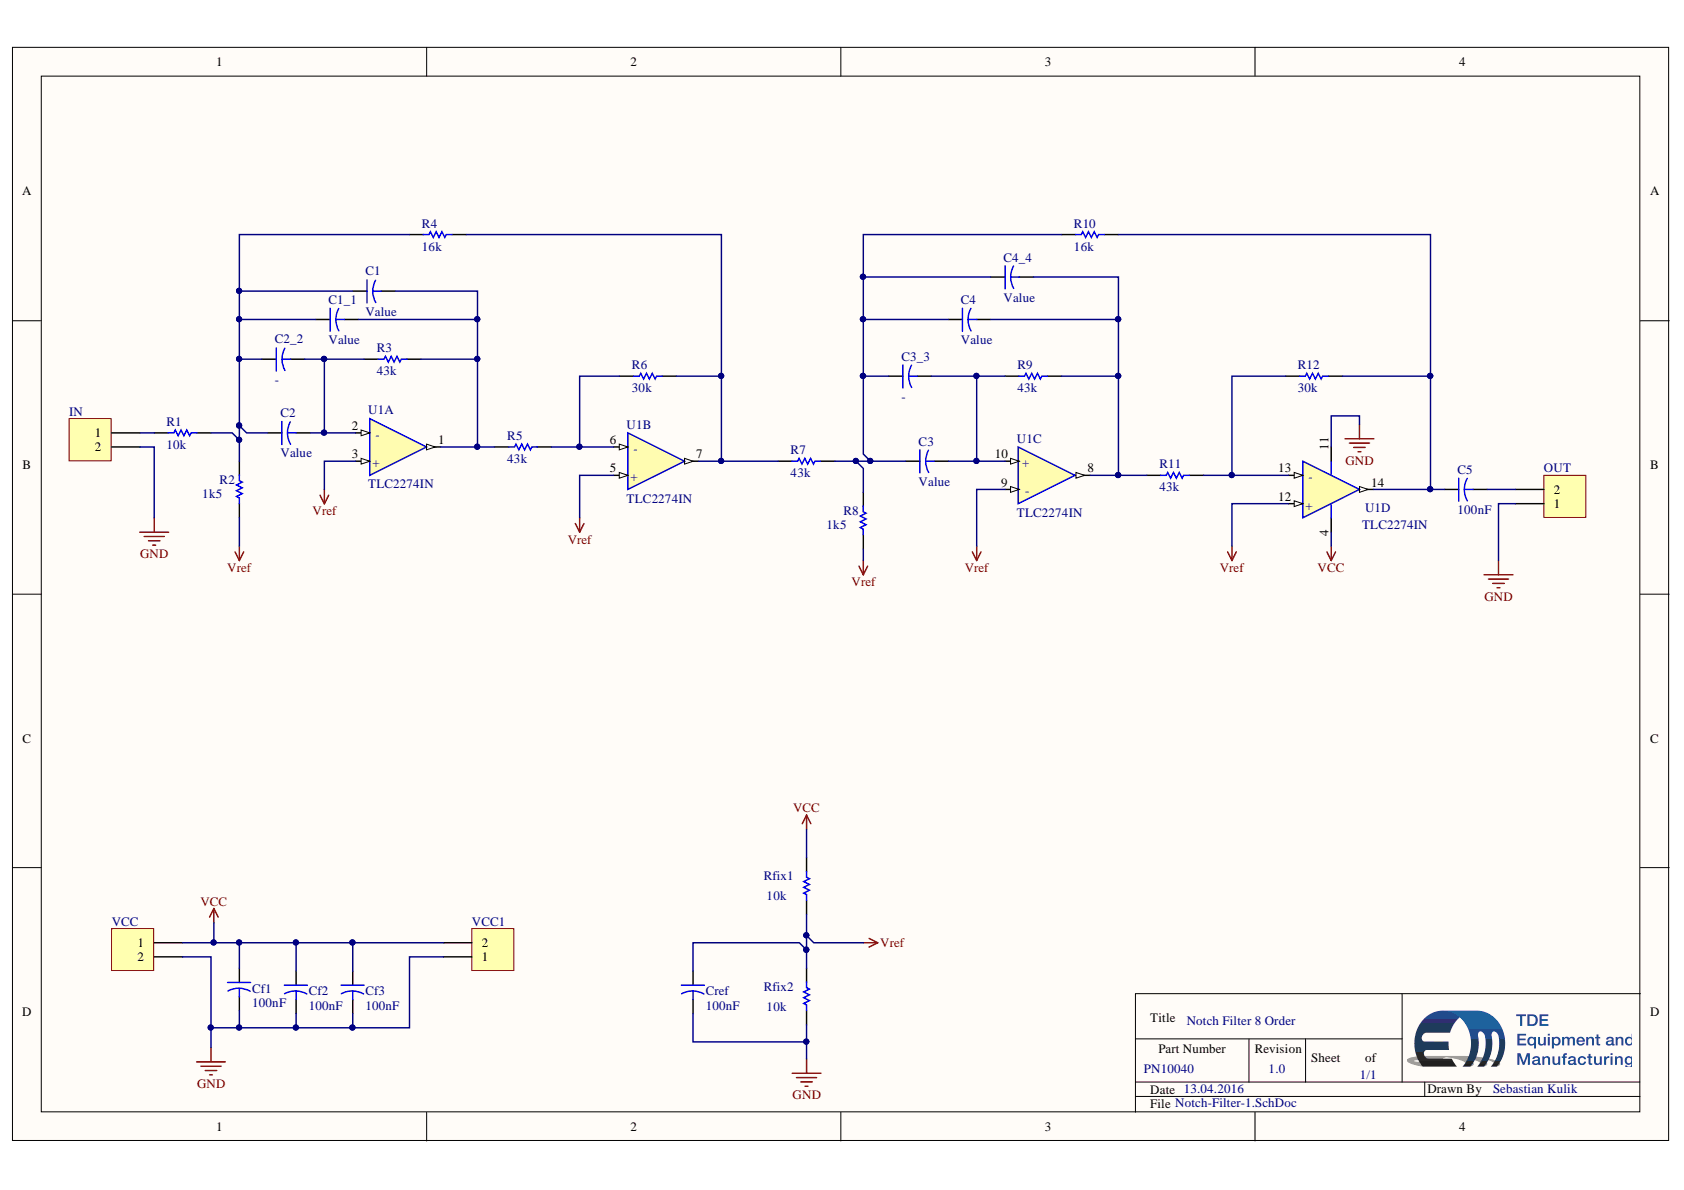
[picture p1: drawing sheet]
# Altium project Notch-Filter-1.PrjPcb
1 sheet, 32 parts. Net scope: global (net labels, ports and power ports of the same name join across sheets).
Board file: Notch-Filter-1.PcbDoc

## Sheet Notch-Filter-1.SchDoc: Notch Filter 8 Order
size A4; PartNumber: PN10040; Drawn By: Sebastian Kulik

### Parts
C1  Capacitor-Dummy-THT  [Dummy-10mm]  (value not drawn)
C1_1  Capacitor-Dummy-THT  [Dummy-10mm]  (value not drawn)
C2  Capacitor-Dummy-THT  [Dummy-10mm]  (value not drawn)
C2_2  Capacitor-Dummy-THT  [Dummy-10mm]  (value not drawn)
C3  Capacitor-Dummy-THT  [Dummy-10mm]  (value not drawn)
C3_3  Capacitor-Dummy-THT  [Dummy-10mm]  (value not drawn)
C4  Capacitor-Dummy-THT  [Dummy-10mm]  (value not drawn)
C4_4  Capacitor-Dummy-THT  [Dummy-10mm]  (value not drawn)
C5  value 100nF  [Dummy-10mm]  (hidden comment: Capacitor-Dummy-THT)
Cf1  value 100nF  [Dummy-10mm]  (hidden comment: Capacitor-Dummy-THT)
Cf2  value 100nF  [Dummy-10mm]  (hidden comment: Capacitor-Dummy-THT)
Cf3  value 100nF  [Dummy-10mm]  (hidden comment: Capacitor-Dummy-THT)
Cref  value 100nF  [Dummy-10mm]  (hidden comment: Capacitor-Dummy-THT)
IN  PHOENIX_1715721  [Phoenix-2-5_08]  (value not drawn)
OUT  PHOENIX_1715721  [Phoenix-2-5_08]  (value not drawn)
R1  value 10k  [Dummy-10mm]  (hidden comment: Resistor-Dummy-THT)
R2  value 1k5  [Dummy-10mm]  (hidden comment: Resistor-Dummy-THT)
R3  value 43k  [Dummy-10mm]  (hidden comment: Resistor-Dummy-THT)
R4  value 16k  [Dummy-10mm]  (hidden comment: Resistor-Dummy-THT)
R5  value 43k  [Dummy-10mm]  (hidden comment: Resistor-Dummy-THT)
R6  value 30k  [Dummy-10mm]  (hidden comment: Resistor-Dummy-THT)
R7  value 43k  [Dummy-10mm]  (hidden comment: Resistor-Dummy-THT)
R8  value 1k5  [Dummy-10mm]  (hidden comment: Resistor-Dummy-THT)
R9  value 43k  [Dummy-10mm]  (hidden comment: Resistor-Dummy-THT)
R10  value 16k  [Dummy-10mm]  (hidden comment: Resistor-Dummy-THT)
R11  value 43k  [Dummy-10mm]  (hidden comment: Resistor-Dummy-THT)
R12  value 30k  [Dummy-10mm]  (hidden comment: Resistor-Dummy-THT)
Rfix1  value 10k  [Dummy-10mm]  (hidden comment: Resistor-Dummy-THT)
Rfix2  value 10k  [Dummy-10mm]  (hidden comment: Resistor-Dummy-THT)
U1  TLC2274IN  [DIP-14]  (parts A,B,C,D of 4)
VCC  PHOENIX_1715721  [Phoenix-2-5_08]  (value not drawn)
VCC1  PHOENIX_1715721  [Phoenix-2-5_08]  (value not drawn)

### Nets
GND: Cf1.2 Cf2.2 Cf3.2 Cref.2 IN.2 OUT.1 Rfix2.1 U1.11(V-) VCC.2 VCC1.1
VCC: Cf1.1 Cf2.1 Cf3.1 Rfix1.2 U1.4(V+) VCC.1 VCC1.2
Vref: Cref.1 R2.1 R8.1 Rfix1.1 Rfix2.2 U1.3(IN-) U1.5(IN-) U1.9(IN+) U1.12(IN-)
NetC1_1: C1.1 C1_1.1 C2.1 C2_2.1 R1.1 R2.2 R4.2
NetC1_2: C1.2 C1_1.2 R3.2 R5.1 U1.1(OUT)
NetC2_2: C2.2 C2_2.2 R3.1 U1.2(IN+)
NetC3_1: C3.1 C3_3.1 C4.1 C4_4.1 R7.1 R8.2 R10.2
NetC3_2: C3.2 C3_3.2 R9.2 U1.10(IN-)
NetC4_2: C4.2 C4_4.2 R9.1 R11.2 U1.8(OUT)
NetC5_1: C5.1 R10.1 R12.1 U1.14(OUT)
NetC5_2: C5.2 OUT.2
NetIN_1: IN.1 R1.2
NetR4_1: R4.1 R6.2 R7.2 U1.7(OUT)
NetR5_2: R5.2 R6.1 U1.6(IN+)
NetR11_1: R11.1 R12.2 U1.13(IN+)

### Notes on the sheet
- 1.0
- 1/1

## Assembly variants
Notch-Filter-100kHz: not fitted C1_1 C2_2 C3_3 C4_4; alternate parts C1 -> Capacitor-Dummy-THT, C2 -> Capacitor-Dummy-THT, C3 -> Capacitor-Dummy-THT, C4 -> Capacitor-Dummy-THT
Notch-Filter-200kHz: not fitted C1_1 C2_2 C3_3 C4_4; alternate parts C1 -> Capacitor-Dummy-THT, C2 -> Capacitor-Dummy-THT, C3 -> Capacitor-Dummy-THT, C4 -> Capacitor-Dummy-THT
Notch-Filter-400kHz: alternate parts C1 -> Capacitor-Dummy-THT, C1_1 -> Capacitor-Dummy-THT, C2 -> Capacitor-Dummy-THT, C2_2 -> Capacitor-Dummy-THT, C3 -> Capacitor-Dummy-THT, C3_3 -> Capacitor-Dummy-THT, C4 -> Capacitor-Dummy-THT, C4_4 -> Capacitor-Dummy-THT
Notch-Filter-500kHz: not fitted C1_1 C2_2 C3_3 C4_4; alternate parts C1 -> Capacitor-Dummy-THT, C2 -> Capacitor-Dummy-THT, C3 -> Capacitor-Dummy-THT, C4 -> Capacitor-Dummy-THT
Notch-Filter-600kHz: not fitted C1_1 C2_2 C3_3 C4_4; alternate parts C1 -> Capacitor-Dummy-THT, C2 -> Capacitor-Dummy-THT, C3 -> Capacitor-Dummy-THT, C4 -> Capacitor-Dummy-THT
Notch-Filter-800kHz: alternate parts C1 -> Capacitor-Dummy-THT, C1_1 -> Capacitor-Dummy-THT, C2 -> Capacitor-Dummy-THT, C2_2 -> Capacitor-Dummy-THT, C3 -> Capacitor-Dummy-THT, C3_3 -> Capacitor-Dummy-THT, C4 -> Capacitor-Dummy-THT, C4_4 -> Capacitor-Dummy-THT
